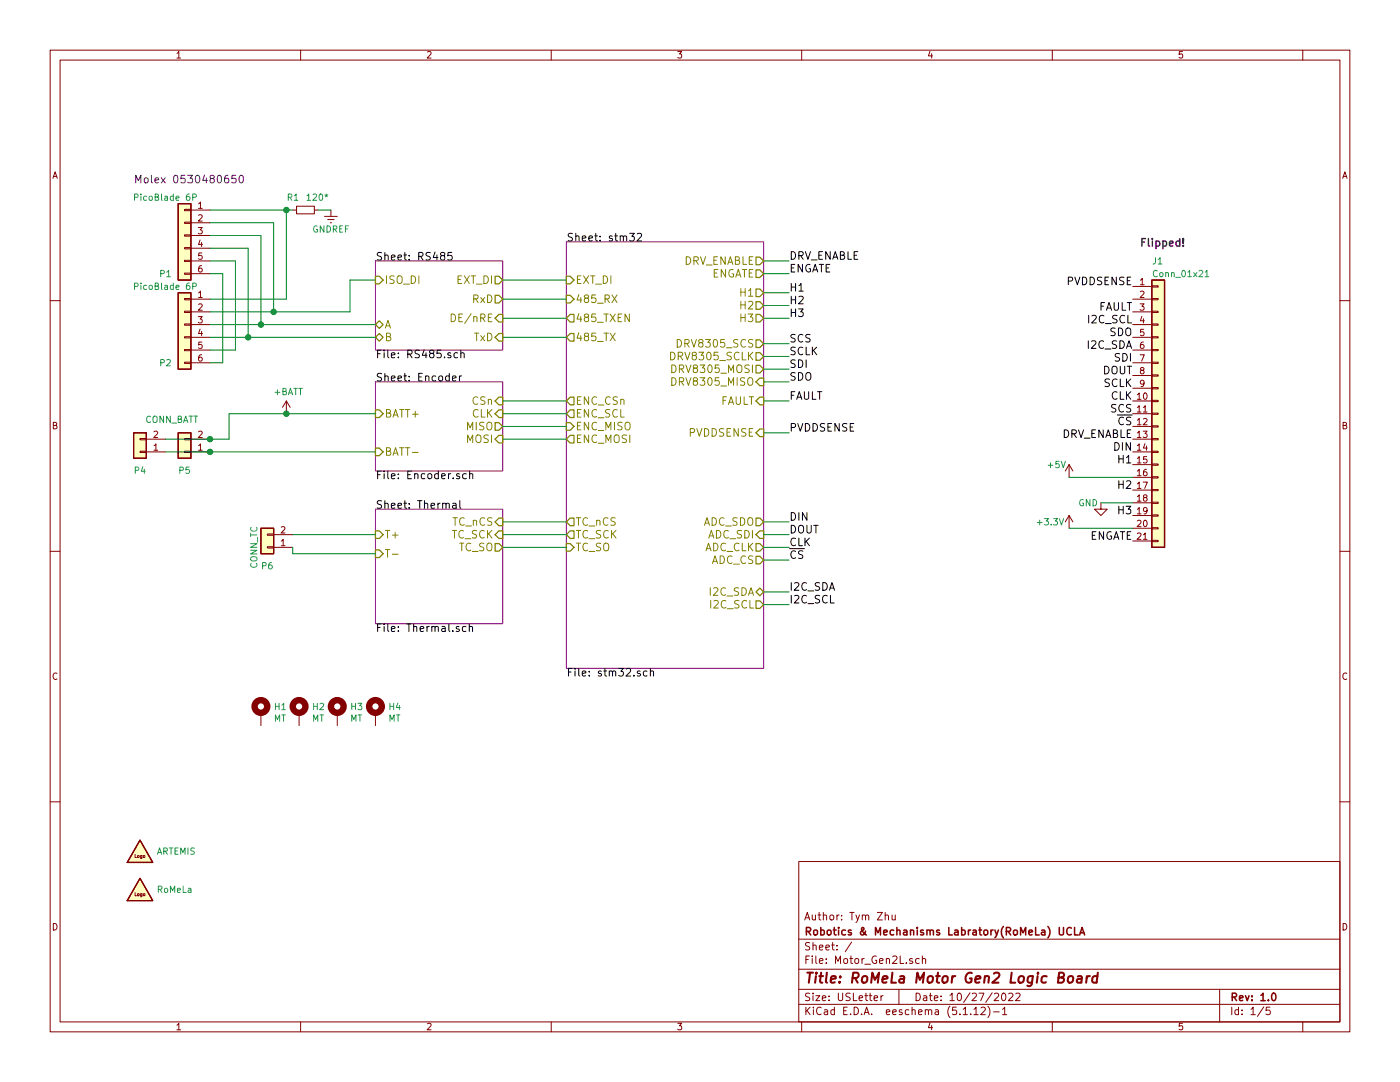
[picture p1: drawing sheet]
EESchema Schematic File Version 4
EELAYER 30 0
EELAYER END
$Descr USLetter 11000 8500
encoding utf-8
Sheet 1 5
Title "RoMeLa Motor Gen2 Logic Board"
Date "10/27/2022"
Rev "1.0"
Comp "Robotics & Mechanisms Labratory(RoMeLa) UCLA"
Comment1 "Author: Tym Zhu"
Comment2 ""
Comment3 ""
Comment4 ""
$EndDescr
$Sheet
S 4450 1900 1550 3350
U 5827F7AC
F0 "stm32" 60
F1 "stm32.sch" 60
F2 "ENGATE" O R 6000 2150 60 
F3 "H1" O R 6000 2300 60 
F4 "H2" O R 6000 2400 60 
F5 "H3" O R 6000 2500 60 
F6 "DRV8305_SCS" O R 6000 2700 60 
F7 "DRV8305_SCLK" O R 6000 2800 60 
F8 "DRV8305_MOSI" O R 6000 2900 60 
F9 "DRV8305_MISO" I R 6000 3000 60 
F10 "FAULT" I R 6000 3150 60 
F11 "PVDDSENSE" I R 6000 3400 60 
F12 "ADC_SDO" O R 6000 4100 60 
F13 "ADC_SDI" I R 6000 4200 60 
F14 "ADC_CLK" O R 6000 4300 60 
F15 "ENC_CSn" O L 4450 3150 60 
F16 "ENC_SCL" O L 4450 3250 60 
F17 "ENC_MISO" I L 4450 3350 60 
F18 "ENC_MOSI" O L 4450 3450 60 
F19 "485_RX" I L 4450 2350 60 
F20 "485_TXEN" O L 4450 2500 60 
F21 "485_TX" O L 4450 2650 60 
F22 "TC_nCS" O L 4450 4100 60 
F23 "TC_SCK" O L 4450 4200 60 
F24 "TC_SO" I L 4450 4300 60 
F25 "I2C_SDA" B R 6000 4650 60 
F26 "I2C_SCL" O R 6000 4750 60 
F27 "ADC_CS" O R 6000 4400 60 
F28 "EXT_DI" I L 4450 2200 60 
F29 "DRV_ENABLE" O R 6000 2050 60 
$EndSheet
$Sheet
S 2950 4000 1000 900 
U 5829AC99
F0 "Thermal" 60
F1 "Thermal.sch" 60
F2 "T+" I L 2950 4200 60 
F3 "T-" I L 2950 4350 60 
F4 "TC_nCS" I R 3950 4100 60 
F5 "TC_SCK" I R 3950 4200 60 
F6 "TC_SO" O R 3950 4300 60 
$EndSheet
$Sheet
S 2950 3000 1000 700 
U 5829B004
F0 "Encoder" 60
F1 "Encoder.sch" 60
F2 "CSn" I R 3950 3150 60 
F3 "CLK" I R 3950 3250 60 
F4 "MISO" O R 3950 3350 60 
F5 "MOSI" I R 3950 3450 60 
F6 "BATT+" I L 2950 3250 60 
F7 "BATT-" I L 2950 3550 60 
$EndSheet
$Comp
L Motor_Gen2L-rescue:R_Small-Device R1
U 1 1
P 2400 1650
F 0 "R1" V 2300 1500 50  0000 L CNN
F 1 "120*" V 2300 1650 50  0000 L CNN
F 2 "Resistor_SMD:R_0603_1608Metric" H 2400 1650 50  0001 C CNN
F 3 "" H 2400 1650 50  0000 C CNN
	1    2400 1650
	0    1    1    0   
$EndComp
$Comp
L Motor_Gen2L-rescue:GNDREF-power #PWR03
U 1 1
P 2600 1650
F 0 "#PWR03" H 2600 1400 50  0001 C CNN
F 1 "GNDREF" H 2600 1500 50  0000 C CNN
F 2 "" H 2600 1650 50  0000 C CNN
F 3 "" H 2600 1650 50  0000 C CNN
	1    2600 1650
	1    0    0    -1  
$EndComp
$Comp
L Motor_Gen2L-rescue:Conn_01x02-Connector_Generic P6
U 1 1
P 2100 4300
F 0 "P6" H 2100 4450 50  0000 C CNN
F 1 "CONN_TC" V 2200 4300 50  0000 C CNN
F 2 "RoMeLa_Motor:JST_SH_SM02B-SRSS-TB_1x02-1MP_P1.00mm_Horizontal" H 2100 4300 50  0001 C CNN
F 3 "" H 2100 4300 50  0000 C CNN
	1    2100 4300
	-1   0    0    1   
$EndComp
Wire Wire Line
	6000 2150 6200 2150
Wire Wire Line
	6000 2300 6200 2300
Wire Wire Line
	6200 2400 6000 2400
Wire Wire Line
	6000 2500 6200 2500
Wire Wire Line
	6200 2700 6000 2700
Wire Wire Line
	6000 2800 6200 2800
Wire Wire Line
	6200 2900 6000 2900
Wire Wire Line
	6000 3000 6200 3000
Wire Wire Line
	6000 3150 6200 3150
Wire Wire Line
	6000 3400 6200 3400
Wire Wire Line
	6200 4400 6000 4400
Wire Wire Line
	3950 3150 4450 3150
Wire Wire Line
	4450 3250 3950 3250
Wire Wire Line
	3950 3350 4450 3350
Wire Wire Line
	4450 3450 3950 3450
Wire Wire Line
	2500 1650 2600 1650
Wire Wire Line
	3950 2650 4450 2650
Wire Wire Line
	4450 2500 3950 2500
Wire Wire Line
	3950 2350 4450 2350
Wire Wire Line
	2300 4200 2950 4200
Wire Wire Line
	2950 4350 2300 4350
Wire Wire Line
	2300 4350 2300 4300
Wire Wire Line
	3950 4300 4450 4300
Wire Wire Line
	4450 4200 3950 4200
Wire Wire Line
	3950 4100 4450 4100
Wire Wire Line
	6000 4200 6200 4200
Wire Wire Line
	3950 2200 4450 2200
$Comp
L Motor_Gen2L-rescue:Conn_01x06-Connector_Generic P2
U 1 1
P 1450 2550
F 0 "P2" H 1600 2250 50  0000 C CNN
F 1 "PicoBlade 6P" H 1600 2850 50  0000 C CNN
F 2 "RoMeLa_Motor:Molex_PicoBlade_53048-0650_1x06_P1.25mm_Horizontal" H 1450 2550 50  0001 C CNN
F 3 "~" H 1450 2550 50  0001 C CNN
	1    1450 2550
	-1   0    0    -1  
$EndComp
$Comp
L Motor_Gen2L-rescue:Conn_01x06-Connector_Generic P1
U 1 1
P 1450 1850
F 0 "P1" H 1600 1550 50  0000 C CNN
F 1 "PicoBlade 6P" H 1600 2150 50  0000 C CNN
F 2 "RoMeLa_Motor:Molex_PicoBlade_53048-0650_1x06_P1.25mm_Horizontal" H 1450 1850 50  0001 C CNN
F 3 "~" H 1450 1850 50  0001 C CNN
	1    1450 1850
	-1   0    0    -1  
$EndComp
Wire Wire Line
	1650 2550 2050 2550
Wire Wire Line
	1650 1850 2050 1850
Wire Wire Line
	2050 1850 2050 2550
Wire Wire Line
	1650 1650 2250 1650
Wire Wire Line
	2250 2350 2250 1650
Wire Wire Line
	1650 2350 2250 2350
Connection ~ 2250 1650
Wire Wire Line
	2250 1650 2300 1650
Wire Wire Line
	1650 1750 2150 1750
Wire Wire Line
	2150 1750 2150 2450
Wire Wire Line
	2150 2450 1650 2450
Wire Wire Line
	1650 1950 1950 1950
Wire Wire Line
	1950 1950 1950 2650
Wire Wire Line
	1950 2650 1650 2650
Connection ~ 1950 2650
Wire Wire Line
	1650 2050 1850 2050
Wire Wire Line
	1850 2050 1850 2750
Wire Wire Line
	1850 2750 1650 2750
Wire Wire Line
	1650 2150 1750 2150
Wire Wire Line
	1750 2150 1750 2850
Wire Wire Line
	1750 2850 1650 2850
$Sheet
S 2950 2050 1000 700 
U 5829ADB5
F0 "RS485" 60
F1 "RS485.sch" 60
F2 "RxD" O R 3950 2350 60 
F3 "DE/nRE" I R 3950 2500 60 
F4 "TxD" I R 3950 2650 60 
F5 "A" B L 2950 2550 60 
F6 "B" B L 2950 2650 60 
F7 "ISO_DI" I L 2950 2200 60 
F8 "EXT_DI" O R 3950 2200 60 
$EndSheet
Wire Wire Line
	1950 2650 2950 2650
Connection ~ 2050 2550
Wire Wire Line
	2150 2450 2750 2450
Wire Wire Line
	2750 2450 2750 2200
Wire Wire Line
	2750 2200 2950 2200
Connection ~ 2150 2450
$Comp
L Motor_Gen2L-rescue:Conn_01x02-Connector_Generic P5
U 1 1
P 1450 3550
F 0 "P5" H 1450 3700 50  0000 C CNN
F 1 "CONN_BATT" H 1550 3300 50  0000 C CNN
F 2 "RoMeLa_Motor:Molex_PicoBlade_53048-0210_1x02_P1.25mm_Horizontal" H 1450 3550 50  0001 C CNN
F 3 "" H 1450 3550 50  0000 C CNN
	1    1450 3550
	-1   0    0    1   
$EndComp
Wire Wire Line
	2250 3250 2950 3250
Wire Wire Line
	1650 3450 1800 3450
Wire Wire Line
	1800 3450 1800 3250
Wire Wire Line
	1800 3250 2250 3250
Connection ~ 2250 3250
$Comp
L Motor_Gen2L-rescue:MountingHole_Pad-Mechanical H1
U 1 1
P 2050 5600
F 0 "H1" H 2150 5649 50  0000 L CNN
F 1 "MT" H 2150 5558 50  0000 L CNN
F 2 "MountingHole:MountingHole_2.7mm_M2.5_Pad_Via" H 2050 5600 50  0001 C CNN
F 3 "~" H 2050 5600 50  0001 C CNN
	1    2050 5600
	1    0    0    -1  
$EndComp
$Comp
L Motor_Gen2L-rescue:MountingHole_Pad-Mechanical H2
U 1 1
P 2350 5600
F 0 "H2" H 2450 5649 50  0000 L CNN
F 1 "MT" H 2450 5558 50  0000 L CNN
F 2 "MountingHole:MountingHole_2.7mm_M2.5_Pad_Via" H 2350 5600 50  0001 C CNN
F 3 "~" H 2350 5600 50  0001 C CNN
	1    2350 5600
	1    0    0    -1  
$EndComp
$Comp
L Motor_Gen2L-rescue:MountingHole_Pad-Mechanical H3
U 1 1
P 2650 5600
F 0 "H3" H 2750 5649 50  0000 L CNN
F 1 "MT" H 2750 5558 50  0000 L CNN
F 2 "MountingHole:MountingHole_2.7mm_M2.5_Pad_Via" H 2650 5600 50  0001 C CNN
F 3 "~" H 2650 5600 50  0001 C CNN
	1    2650 5600
	1    0    0    -1  
$EndComp
$Comp
L Motor_Gen2L-rescue:MountingHole_Pad-Mechanical H4
U 1 1
P 2950 5600
F 0 "H4" H 3050 5649 50  0000 L CNN
F 1 "MT" H 3050 5558 50  0000 L CNN
F 2 "MountingHole:MountingHole_2.7mm_M2.5_Pad_Via" H 2950 5600 50  0001 C CNN
F 3 "~" H 2950 5600 50  0001 C CNN
	1    2950 5600
	1    0    0    -1  
$EndComp
$Comp
L Motor_Gen2L-rescue:+BATT-power #PWR0119
U 1 1
P 2250 3250
F 0 "#PWR0119" H 2250 3100 50  0001 C CNN
F 1 "+BATT" H 2265 3423 50  0000 C CNN
F 2 "" H 2250 3250 50  0001 C CNN
F 3 "" H 2250 3250 50  0001 C CNN
	1    2250 3250
	1    0    0    -1  
$EndComp
Wire Wire Line
	6000 2050 6200 2050
Text Notes 1050 1450 0    60   ~ 0
Molex 0530480650
Text Label 8900 2250 2    60   ~ 0
PVDDSENSE
Text Label 8900 2450 2    60   ~ 0
FAULT
Text Label 8900 2650 2    60   ~ 0
SDO
Text Label 8900 2550 2    60   ~ 0
I2C_SCL
Text Label 8900 2850 2    60   ~ 0
SDI
Text Label 8900 2750 2    60   ~ 0
I2C_SDA
Text Label 8900 3050 2    60   ~ 0
SCLK
Text Label 8900 2950 2    60   ~ 0
DOUT
Text Label 8900 3250 2    60   ~ 0
SCS
Text Label 8900 3150 2    60   ~ 0
CLK
Text Label 8900 3450 2    60   ~ 0
DRV_ENABLE
Text Label 8900 3350 2    60   ~ 0
~CS
Text Label 8900 3650 2    60   ~ 0
H1
Text Label 8900 3550 2    60   ~ 0
DIN
Text Label 8900 3850 2    60   ~ 0
H2
Text Label 8900 4050 2    60   ~ 0
H3
Text Label 8900 4250 2    60   ~ 0
ENGATE
$Comp
L Motor_Gen2L-rescue:GND-power #PWR0113
U 1 1
P 8650 3950
F 0 "#PWR0113" H 8650 3700 50  0001 C CNN
F 1 "GND" H 8550 3950 50  0000 C CNN
F 2 "" H 8650 3950 50  0001 C CNN
F 3 "" H 8650 3950 50  0001 C CNN
	1    8650 3950
	1    0    0    -1  
$EndComp
$Comp
L Motor_Gen2L-rescue:+3.3V-power #PWR0116
U 1 1
P 8400 4150
F 0 "#PWR0116" H 8400 4000 50  0001 C CNN
F 1 "+3.3V" H 8250 4200 50  0000 C CNN
F 2 "" H 8400 4150 50  0001 C CNN
F 3 "" H 8400 4150 50  0001 C CNN
	1    8400 4150
	1    0    0    -1  
$EndComp
Wire Wire Line
	8650 3950 8900 3950
Wire Wire Line
	8900 4150 8400 4150
Text Label 6200 3400 0    60   ~ 0
PVDDSENSE
Text Label 6200 3150 0    60   ~ 0
FAULT
Text Label 6200 3000 0    60   ~ 0
SDO
Text Label 6200 4750 0    60   ~ 0
I2C_SCL
Text Label 6200 2900 0    60   ~ 0
SDI
Text Label 6200 4650 0    60   ~ 0
I2C_SDA
Text Label 6200 2800 0    60   ~ 0
SCLK
Text Label 6200 4200 0    60   ~ 0
DOUT
Text Label 6200 2700 0    60   ~ 0
SCS
Text Label 6200 4300 0    60   ~ 0
CLK
Text Label 6200 2050 0    60   ~ 0
DRV_ENABLE
Text Label 6200 4400 0    60   ~ 0
~CS
Text Label 6200 2300 0    60   ~ 0
H1
Text Label 6200 4100 0    60   ~ 0
DIN
Text Label 6200 2400 0    60   ~ 0
H2
Text Label 6200 2500 0    60   ~ 0
H3
Text Label 6200 2150 0    60   ~ 0
ENGATE
Wire Wire Line
	6000 4300 6200 4300
Wire Wire Line
	6200 4100 6000 4100
Wire Wire Line
	6200 4650 6000 4650
Wire Wire Line
	6000 4750 6200 4750
Wire Wire Line
	2050 2550 2950 2550
Wire Wire Line
	1300 3550 1650 3550
Connection ~ 1650 3550
$Comp
L Motor_Gen2L-rescue:Conn_01x02-Connector_Generic P4
U 1 1
P 1100 3550
F 0 "P4" H 1100 3700 50  0000 C CNN
F 1 "CONN_BATT" V 1200 3550 50  0001 C CNN
F 2 "RoMeLa_Motor:Molex_PicoBlade_53048-0210_1x02_P1.25mm_Horizontal" H 1100 3550 50  0001 C CNN
F 3 "" H 1100 3550 50  0000 C CNN
	1    1100 3550
	-1   0    0    1   
$EndComp
Wire Wire Line
	1300 3450 1650 3450
Connection ~ 1650 3450
$Comp
L Motor_Gen2L-rescue:+5V-power #PWR0123
U 1 1
P 8400 3750
F 0 "#PWR0123" H 8400 3600 50  0001 C CNN
F 1 "+5V" H 8300 3850 50  0000 C CNN
F 2 "" H 8400 3750 50  0001 C CNN
F 3 "" H 8400 3750 50  0001 C CNN
	1    8400 3750
	1    0    0    -1  
$EndComp
Wire Wire Line
	8400 3750 8900 3750
Text Notes 8950 1950 0    60   ~ 12
Flipped!
$Comp
L Motor_Gen2L-rescue:Conn_01x21-Connector_Generic J1
U 1 1
P 9100 3250
F 0 "J1" H 9050 4450 50  0000 L CNN
F 1 "Conn_01x21" H 9050 4350 50  0000 L CNN
F 2 "RoMeLa_Motor:Molex_5019122190_2Rows-21Pins_P0.30mm" H 9100 3250 50  0001 C CNN
F 3 "~" H 9100 3250 50  0001 C CNN
	1    9100 3250
	1    0    0    -1  
$EndComp
Wire Wire Line
	1650 3550 2950 3550
$Comp
L Motor_Gen2L-rescue:LOGO_Small-RoMeLa_Motor G1
U 1 1
P 1100 6700
F 0 "G1" H 1100 6840 50  0001 C CNN
F 1 "ARTEMIS" H 1230 6713 50  0000 L CNN
F 2 "RoMeLa_Motor:artemis_logo_small" H 1100 6525 50  0001 C CNN
F 3 "~" H 1130 6500 50  0001 C CNN
	1    1100 6700
	1    0    0    -1  
$EndComp
$Comp
L Motor_Gen2L-rescue:LOGO_Small-RoMeLa_Motor G2
U 1 1
P 1100 7000
F 0 "G2" H 1100 7140 50  0001 C CNN
F 1 "RoMeLa" H 1230 7013 50  0000 L CNN
F 2 "RoMeLa_Motor:LOGO" H 1100 6825 50  0001 C CNN
F 3 "~" H 1130 6800 50  0001 C CNN
	1    1100 7000
	1    0    0    -1  
$EndComp
$EndSCHEMATC
